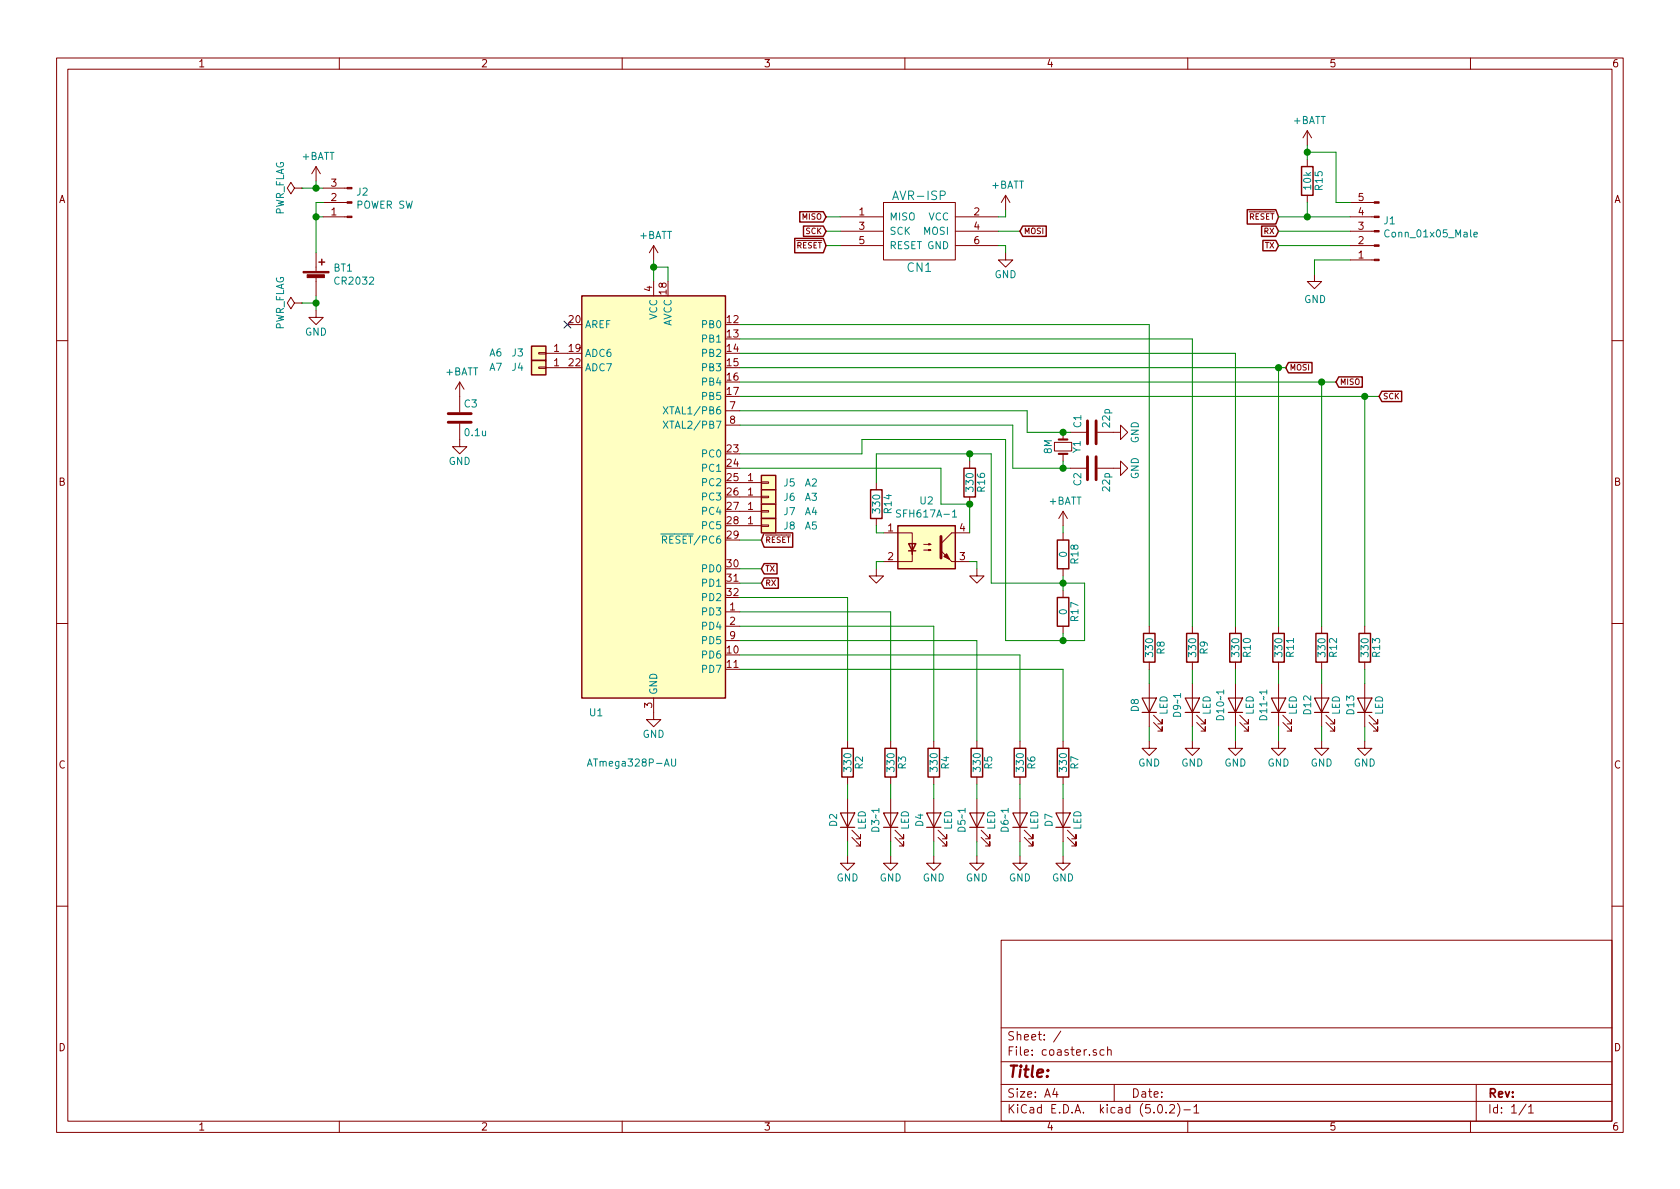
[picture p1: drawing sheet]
EESchema Schematic File Version 4
LIBS:coaster-cache
EELAYER 26 0
EELAYER END
$Descr A4 11693 8268
encoding utf-8
Sheet 1 1
Title ""
Date ""
Rev ""
Comp ""
Comment1 ""
Comment2 ""
Comment3 ""
Comment4 ""
$EndDescr
$Comp
L Device:Crystal_Small Y1
U 1 1
P 7400 3100
F 0 "Y1" H 7400 3200 50  0000 C CNN
F 1 "8M" H 7400 3000 50  0000 C CNN
F 2 "Crystals:Crystal_SMD_EuroQuartz_MQ2-2pin_7.0x5.0mm" H 7400 3100 50  0001 C CNN
F 3 "" H 7400 3100 50  0001 C CNN
	1    7400 3100
	0    1    1    0   
$EndComp
Wire Wire Line
	7150 3000 7400 3000
Wire Wire Line
	7400 3250 7400 3200
$Comp
L Device:C C2
U 1 1
P 7600 3250
F 0 "C2" H 7625 3350 50  0000 L CNN
F 1 "22p" H 7625 3150 50  0000 L CNN
F 2 "Capacitors_SMD:C_0603_HandSoldering" H 7638 3100 50  0001 C CNN
F 3 "" H 7600 3250 50  0001 C CNN
	1    7600 3250
	0    -1   1    0   
$EndComp
$Comp
L Device:C C1
U 1 1
P 7600 3000
F 0 "C1" H 7625 3100 50  0000 L CNN
F 1 "22p" H 7625 2900 50  0000 L CNN
F 2 "Capacitors_SMD:C_0603_HandSoldering" H 7638 2850 50  0001 C CNN
F 3 "" H 7600 3000 50  0001 C CNN
	1    7600 3000
	0    -1   -1   0   
$EndComp
Connection ~ 7400 3250
Connection ~ 7400 3000
$Comp
L power:GND #PWR010
U 1 1
P 7750 3250
F 0 "#PWR010" H 7750 3000 50  0001 C CNN
F 1 "GND" H 7750 3100 50  0000 C CNN
F 2 "" H 7750 3250 50  0001 C CNN
F 3 "" H 7750 3250 50  0001 C CNN
	1    7750 3250
	0    -1   -1   0   
$EndComp
$Comp
L power:GND #PWR011
U 1 1
P 7750 3000
F 0 "#PWR011" H 7750 2750 50  0001 C CNN
F 1 "GND" H 7750 2850 50  0000 C CNN
F 2 "" H 7750 3000 50  0001 C CNN
F 3 "" H 7750 3000 50  0001 C CNN
	1    7750 3000
	0    -1   -1   0   
$EndComp
$Comp
L Device:R R3
U 1 1
P 6200 5300
F 0 "R3" V 6280 5300 50  0000 C CNN
F 1 "330" V 6200 5300 50  0000 C CNN
F 2 "Resistors_SMD:R_0603_HandSoldering" V 6130 5300 50  0001 C CNN
F 3 "" H 6200 5300 50  0001 C CNN
	1    6200 5300
	1    0    0    -1  
$EndComp
$Comp
L Device:LED D3~~1
U 1 1
P 6200 5700
F 0 "D3~~1" H 6200 5800 50  0000 C CNN
F 1 "LED" H 6200 5600 50  0000 C CNN
F 2 "LEDs:LED_0603_HandSoldering" H 6200 5700 50  0001 C CNN
F 3 "" H 6200 5700 50  0001 C CNN
	1    6200 5700
	0    -1   -1   0   
$EndComp
$Comp
L power:GND #PWR014
U 1 1
P 6200 5950
F 0 "#PWR014" H 6200 5700 50  0001 C CNN
F 1 "GND" H 6200 5800 50  0000 C CNN
F 2 "" H 6200 5950 50  0001 C CNN
F 3 "" H 6200 5950 50  0001 C CNN
	1    6200 5950
	1    0    0    -1  
$EndComp
Wire Wire Line
	6200 5950 6200 5850
Wire Wire Line
	6200 5550 6200 5450
$Comp
L mylib:AVR-ISP CN1
U 1 1
P 6300 1750
F 0 "CN1" H 6400 1650 60  0000 C CNN
F 1 "AVR-ISP" H 6400 2150 60  0000 C CNN
F 2 "Pin_Headers:Pin_Header_Straight_2x03_Pitch2.54mm" H 6300 1750 60  0001 C CNN
F 3 "" H 6300 1750 60  0000 C CNN
	1    6300 1750
	1    0    0    -1  
$EndComp
Wire Wire Line
	5150 2550 8900 2550
Wire Wire Line
	7100 1600 6950 1600
Wire Wire Line
	5850 1700 5750 1700
Wire Wire Line
	5850 1600 5750 1600
Wire Wire Line
	9600 2750 9500 2750
Wire Wire Line
	5850 1500 5750 1500
Wire Wire Line
	9300 2650 9200 2650
$Comp
L power:GND #PWR015
U 1 1
P 7000 1750
F 0 "#PWR015" H 7000 1500 50  0001 C CNN
F 1 "GND" H 7000 1600 50  0000 C CNN
F 2 "" H 7000 1750 50  0001 C CNN
F 3 "" H 7000 1750 50  0001 C CNN
	1    7000 1750
	1    0    0    -1  
$EndComp
Wire Wire Line
	7000 1750 7000 1700
Wire Wire Line
	7000 1700 6950 1700
Wire Wire Line
	6950 1500 7000 1500
Wire Wire Line
	7000 1500 7000 1450
$Comp
L Device:R R5
U 1 1
P 6800 5300
F 0 "R5" V 6880 5300 50  0000 C CNN
F 1 "330" V 6800 5300 50  0000 C CNN
F 2 "Resistors_SMD:R_0603_HandSoldering" V 6730 5300 50  0001 C CNN
F 3 "" H 6800 5300 50  0001 C CNN
	1    6800 5300
	1    0    0    -1  
$EndComp
$Comp
L Device:LED D5~~1
U 1 1
P 6800 5700
F 0 "D5~~1" H 6800 5800 50  0000 C CNN
F 1 "LED" H 6800 5600 50  0000 C CNN
F 2 "LEDs:LED_0603_HandSoldering" H 6800 5700 50  0001 C CNN
F 3 "" H 6800 5700 50  0001 C CNN
	1    6800 5700
	0    -1   -1   0   
$EndComp
$Comp
L power:GND #PWR019
U 1 1
P 6800 5950
F 0 "#PWR019" H 6800 5700 50  0001 C CNN
F 1 "GND" H 6800 5800 50  0000 C CNN
F 2 "" H 6800 5950 50  0001 C CNN
F 3 "" H 6800 5950 50  0001 C CNN
	1    6800 5950
	1    0    0    -1  
$EndComp
Wire Wire Line
	6800 5950 6800 5850
Wire Wire Line
	6800 5550 6800 5450
$Comp
L Device:R R4
U 1 1
P 6500 5300
F 0 "R4" V 6580 5300 50  0000 C CNN
F 1 "330" V 6500 5300 50  0000 C CNN
F 2 "Resistors_SMD:R_0603_HandSoldering" V 6430 5300 50  0001 C CNN
F 3 "" H 6500 5300 50  0001 C CNN
	1    6500 5300
	1    0    0    -1  
$EndComp
$Comp
L Device:LED D4
U 1 1
P 6500 5700
F 0 "D4" H 6500 5800 50  0000 C CNN
F 1 "LED" H 6500 5600 50  0000 C CNN
F 2 "LEDs:LED_0603_HandSoldering" H 6500 5700 50  0001 C CNN
F 3 "" H 6500 5700 50  0001 C CNN
	1    6500 5700
	0    -1   -1   0   
$EndComp
$Comp
L power:GND #PWR021
U 1 1
P 6500 5950
F 0 "#PWR021" H 6500 5700 50  0001 C CNN
F 1 "GND" H 6500 5800 50  0000 C CNN
F 2 "" H 6500 5950 50  0001 C CNN
F 3 "" H 6500 5950 50  0001 C CNN
	1    6500 5950
	1    0    0    -1  
$EndComp
Wire Wire Line
	6500 5950 6500 5850
Wire Wire Line
	6500 5550 6500 5450
$Comp
L Device:R R2
U 1 1
P 5900 5300
F 0 "R2" V 5980 5300 50  0000 C CNN
F 1 "330" V 5900 5300 50  0000 C CNN
F 2 "Resistors_SMD:R_0603_HandSoldering" V 5830 5300 50  0001 C CNN
F 3 "" H 5900 5300 50  0001 C CNN
	1    5900 5300
	1    0    0    -1  
$EndComp
$Comp
L Device:LED D2
U 1 1
P 5900 5700
F 0 "D2" H 5900 5800 50  0000 C CNN
F 1 "LED" H 5900 5600 50  0000 C CNN
F 2 "LEDs:LED_0603_HandSoldering" H 5900 5700 50  0001 C CNN
F 3 "" H 5900 5700 50  0001 C CNN
	1    5900 5700
	0    -1   -1   0   
$EndComp
$Comp
L power:GND #PWR023
U 1 1
P 5900 5950
F 0 "#PWR023" H 5900 5700 50  0001 C CNN
F 1 "GND" H 5900 5800 50  0000 C CNN
F 2 "" H 5900 5950 50  0001 C CNN
F 3 "" H 5900 5950 50  0001 C CNN
	1    5900 5950
	1    0    0    -1  
$EndComp
Wire Wire Line
	5900 5950 5900 5850
Wire Wire Line
	5900 5550 5900 5450
$Comp
L Device:C C3
U 1 1
P 3200 2900
F 0 "C3" H 3225 3000 50  0000 L CNN
F 1 "0.1u" H 3225 2800 50  0000 L CNN
F 2 "Capacitors_SMD:C_0603_HandSoldering" H 3238 2750 50  0001 C CNN
F 3 "" H 3200 2900 50  0001 C CNN
	1    3200 2900
	1    0    0    -1  
$EndComp
$Comp
L power:GND #PWR031
U 1 1
P 3200 3050
F 0 "#PWR031" H 3200 2800 50  0001 C CNN
F 1 "GND" H 3200 2900 50  0000 C CNN
F 2 "" H 3200 3050 50  0001 C CNN
F 3 "" H 3200 3050 50  0001 C CNN
	1    3200 3050
	1    0    0    -1  
$EndComp
Wire Wire Line
	7400 3250 7450 3250
Wire Wire Line
	7400 3000 7450 3000
Wire Wire Line
	5150 3750 5300 3750
$Comp
L power:GND #PWR0101
U 1 1
P 4550 4950
F 0 "#PWR0101" H 4550 4700 50  0001 C CNN
F 1 "GND" H 4550 4800 50  0000 C CNN
F 2 "" H 4550 4950 50  0001 C CNN
F 3 "" H 4550 4950 50  0001 C CNN
	1    4550 4950
	1    0    0    -1  
$EndComp
$Comp
L power:+BATT #PWR0102
U 1 1
P 4550 1800
F 0 "#PWR0102" H 4550 1650 50  0001 C CNN
F 1 "+BATT" H 4565 1973 50  0000 C CNN
F 2 "" H 4550 1800 50  0001 C CNN
F 3 "" H 4550 1800 50  0001 C CNN
	1    4550 1800
	1    0    0    -1  
$EndComp
Wire Wire Line
	4550 1800 4550 1850
Wire Wire Line
	4550 1850 4650 1850
Wire Wire Line
	4650 1850 4650 1950
Connection ~ 4550 1850
Wire Wire Line
	4550 1850 4550 1950
$Comp
L power:+BATT #PWR0103
U 1 1
P 3200 2750
F 0 "#PWR0103" H 3200 2600 50  0001 C CNN
F 1 "+BATT" H 3215 2923 50  0000 C CNN
F 2 "" H 3200 2750 50  0001 C CNN
F 3 "" H 3200 2750 50  0001 C CNN
	1    3200 2750
	1    0    0    -1  
$EndComp
$Comp
L coaster-rescue:ATmega328P-AU-MCU_Microchip_ATmega U1
U 1 1
P 4550 3450
F 0 "U1" H 4150 1950 50  0000 C CNN
F 1 "ATmega328P-AU" H 4400 1600 50  0000 C CNN
F 2 "Housings_QFP:TQFP-32_7x7mm_Pitch0.8mm" H 4550 3450 50  0001 C CIN
F 3 "http://ww1.microchip.com/downloads/en/DeviceDoc/ATmega328_P%20AVR%20MCU%20with%20picoPower%20Technology%20Data%20Sheet%2040001984A.pdf" H 4550 3450 50  0001 C CNN
	1    4550 3450
	1    0    0    -1  
$EndComp
$Comp
L power:GND #PWR0104
U 1 1
P 9150 1900
F 0 "#PWR0104" H 9150 1650 50  0001 C CNN
F 1 "GND" H 9155 1727 50  0000 C CNN
F 2 "" H 9150 1900 50  0001 C CNN
F 3 "" H 9150 1900 50  0001 C CNN
	1    9150 1900
	1    0    0    -1  
$EndComp
Wire Wire Line
	9150 1900 9150 1800
Wire Wire Line
	9150 1800 9400 1800
Wire Wire Line
	5150 4050 5300 4050
Wire Wire Line
	5300 3950 5150 3950
Text GLabel 8900 1500 0    39   Input ~ 0
~RESET
Text GLabel 5300 3750 2    39   Input ~ 0
~RESET
Text GLabel 5750 1700 0    39   Input ~ 0
~RESET
Wire Wire Line
	8900 1500 9100 1500
$Comp
L Device:R R15
U 1 1
P 9100 1250
F 0 "R15" V 9180 1250 50  0000 C CNN
F 1 "10k" V 9100 1250 50  0000 C CNN
F 2 "Resistors_SMD:R_0603_HandSoldering" V 9030 1250 50  0001 C CNN
F 3 "" H 9100 1250 50  0001 C CNN
	1    9100 1250
	1    0    0    -1  
$EndComp
Wire Wire Line
	9100 1400 9100 1500
Connection ~ 9100 1500
Wire Wire Line
	9100 1500 9400 1500
$Comp
L power:+BATT #PWR0105
U 1 1
P 9100 1000
F 0 "#PWR0105" H 9100 850 50  0001 C CNN
F 1 "+BATT" H 9115 1173 50  0000 C CNN
F 2 "" H 9100 1000 50  0001 C CNN
F 3 "" H 9100 1000 50  0001 C CNN
	1    9100 1000
	1    0    0    -1  
$EndComp
Wire Wire Line
	9100 1000 9100 1050
$Comp
L power:+BATT #PWR0106
U 1 1
P 7000 1450
F 0 "#PWR0106" H 7000 1300 50  0001 C CNN
F 1 "+BATT" H 7015 1623 50  0000 C CNN
F 2 "" H 7000 1450 50  0001 C CNN
F 3 "" H 7000 1450 50  0001 C CNN
	1    7000 1450
	1    0    0    -1  
$EndComp
Text GLabel 8900 1600 0    39   Input ~ 0
RX
Text GLabel 8900 1700 0    39   Input ~ 0
TX
Wire Wire Line
	8900 1600 9400 1600
Wire Wire Line
	8900 1700 9400 1700
Text GLabel 5300 3950 2    39   Input ~ 0
TX
Text GLabel 5300 4050 2    39   Input ~ 0
RX
NoConn ~ 3950 2250
Text GLabel 5750 1500 0    39   Input ~ 0
MISO
Text GLabel 9300 2650 2    39   Input ~ 0
MISO
Text GLabel 5750 1600 0    39   Input ~ 0
SCK
Text GLabel 9600 2750 2    39   Input ~ 0
SCK
Text GLabel 7100 1600 2    39   Input ~ 0
MOSI
Text GLabel 8950 2550 2    39   Input ~ 0
MOSI
Wire Wire Line
	5900 4150 5150 4150
Wire Wire Line
	5900 4150 5900 5150
Wire Wire Line
	6200 4250 6200 5150
Wire Wire Line
	5150 4350 6500 4350
Wire Wire Line
	6500 4350 6500 5150
Wire Wire Line
	5150 4450 6800 4450
Wire Wire Line
	6800 4450 6800 5150
Wire Wire Line
	7100 4550 7100 5150
$Comp
L Device:R R6
U 1 1
P 7100 5300
F 0 "R6" V 7180 5300 50  0000 C CNN
F 1 "330" V 7100 5300 50  0000 C CNN
F 2 "Resistors_SMD:R_0603_HandSoldering" V 7030 5300 50  0001 C CNN
F 3 "" H 7100 5300 50  0001 C CNN
	1    7100 5300
	1    0    0    -1  
$EndComp
$Comp
L Device:LED D6~~1
U 1 1
P 7100 5700
F 0 "D6~~1" H 7100 5800 50  0000 C CNN
F 1 "LED" H 7100 5600 50  0000 C CNN
F 2 "LEDs:LED_0603_HandSoldering" H 7100 5700 50  0001 C CNN
F 3 "" H 7100 5700 50  0001 C CNN
	1    7100 5700
	0    -1   -1   0   
$EndComp
$Comp
L power:GND #PWR0107
U 1 1
P 7100 5950
F 0 "#PWR0107" H 7100 5700 50  0001 C CNN
F 1 "GND" H 7100 5800 50  0000 C CNN
F 2 "" H 7100 5950 50  0001 C CNN
F 3 "" H 7100 5950 50  0001 C CNN
	1    7100 5950
	1    0    0    -1  
$EndComp
Wire Wire Line
	7100 5950 7100 5850
Wire Wire Line
	7100 5550 7100 5450
Wire Wire Line
	5150 4550 7100 4550
Wire Wire Line
	5150 4650 7400 4650
Wire Wire Line
	7400 4650 7400 5150
$Comp
L Device:R R10
U 1 1
P 8600 4500
F 0 "R10" V 8680 4500 50  0000 C CNN
F 1 "330" V 8600 4500 50  0000 C CNN
F 2 "Resistors_SMD:R_0603_HandSoldering" V 8530 4500 50  0001 C CNN
F 3 "" H 8600 4500 50  0001 C CNN
	1    8600 4500
	1    0    0    -1  
$EndComp
$Comp
L Device:LED D9~~1
U 1 1
P 8300 4900
F 0 "D9~~1" H 8300 5000 50  0000 C CNN
F 1 "LED" H 8300 4800 50  0000 C CNN
F 2 "LEDs:LED_0603_HandSoldering" H 8300 4900 50  0001 C CNN
F 3 "" H 8300 4900 50  0001 C CNN
	1    8300 4900
	0    -1   -1   0   
$EndComp
$Comp
L power:GND #PWR03
U 1 1
P 8300 5150
F 0 "#PWR03" H 8300 4900 50  0001 C CNN
F 1 "GND" H 8300 5000 50  0000 C CNN
F 2 "" H 8300 5150 50  0001 C CNN
F 3 "" H 8300 5150 50  0001 C CNN
	1    8300 5150
	1    0    0    -1  
$EndComp
Wire Wire Line
	8300 5150 8300 5050
Wire Wire Line
	8300 4750 8300 4650
$Comp
L Device:R R12
U 1 1
P 9200 4500
F 0 "R12" V 9280 4500 50  0000 C CNN
F 1 "330" V 9200 4500 50  0000 C CNN
F 2 "Resistors_SMD:R_0603_HandSoldering" V 9130 4500 50  0001 C CNN
F 3 "" H 9200 4500 50  0001 C CNN
	1    9200 4500
	1    0    0    -1  
$EndComp
$Comp
L Device:LED D11~~1
U 1 1
P 8900 4900
F 0 "D11~~1" H 8900 5000 50  0000 C CNN
F 1 "LED" H 8900 4800 50  0000 C CNN
F 2 "LEDs:LED_0603_HandSoldering" H 8900 4900 50  0001 C CNN
F 3 "" H 8900 4900 50  0001 C CNN
	1    8900 4900
	0    -1   -1   0   
$EndComp
$Comp
L power:GND #PWR05
U 1 1
P 8900 5150
F 0 "#PWR05" H 8900 4900 50  0001 C CNN
F 1 "GND" H 8900 5000 50  0000 C CNN
F 2 "" H 8900 5150 50  0001 C CNN
F 3 "" H 8900 5150 50  0001 C CNN
	1    8900 5150
	1    0    0    -1  
$EndComp
Wire Wire Line
	8900 5150 8900 5050
Wire Wire Line
	8900 4750 8900 4650
$Comp
L Device:R R11
U 1 1
P 8900 4500
F 0 "R11" V 8980 4500 50  0000 C CNN
F 1 "330" V 8900 4500 50  0000 C CNN
F 2 "Resistors_SMD:R_0603_HandSoldering" V 8830 4500 50  0001 C CNN
F 3 "" H 8900 4500 50  0001 C CNN
	1    8900 4500
	1    0    0    -1  
$EndComp
$Comp
L Device:LED D10~~1
U 1 1
P 8600 4900
F 0 "D10~~1" H 8600 5000 50  0000 C CNN
F 1 "LED" H 8600 4800 50  0000 C CNN
F 2 "LEDs:LED_0603_HandSoldering" H 8600 4900 50  0001 C CNN
F 3 "" H 8600 4900 50  0001 C CNN
	1    8600 4900
	0    -1   -1   0   
$EndComp
$Comp
L power:GND #PWR04
U 1 1
P 8600 5150
F 0 "#PWR04" H 8600 4900 50  0001 C CNN
F 1 "GND" H 8600 5000 50  0000 C CNN
F 2 "" H 8600 5150 50  0001 C CNN
F 3 "" H 8600 5150 50  0001 C CNN
	1    8600 5150
	1    0    0    -1  
$EndComp
Wire Wire Line
	8600 5150 8600 5050
Wire Wire Line
	8600 4750 8600 4650
$Comp
L Device:R R9
U 1 1
P 8300 4500
F 0 "R9" V 8380 4500 50  0000 C CNN
F 1 "330" V 8300 4500 50  0000 C CNN
F 2 "Resistors_SMD:R_0603_HandSoldering" V 8230 4500 50  0001 C CNN
F 3 "" H 8300 4500 50  0001 C CNN
	1    8300 4500
	1    0    0    -1  
$EndComp
$Comp
L Device:LED D8
U 1 1
P 8000 4900
F 0 "D8" H 8000 5000 50  0000 C CNN
F 1 "LED" H 8000 4800 50  0000 C CNN
F 2 "LEDs:LED_0603_HandSoldering" H 8000 4900 50  0001 C CNN
F 3 "" H 8000 4900 50  0001 C CNN
	1    8000 4900
	0    -1   -1   0   
$EndComp
$Comp
L power:GND #PWR02
U 1 1
P 8000 5150
F 0 "#PWR02" H 8000 4900 50  0001 C CNN
F 1 "GND" H 8000 5000 50  0000 C CNN
F 2 "" H 8000 5150 50  0001 C CNN
F 3 "" H 8000 5150 50  0001 C CNN
	1    8000 5150
	1    0    0    -1  
$EndComp
Wire Wire Line
	8000 5150 8000 5050
Wire Wire Line
	8000 4750 8000 4650
$Comp
L Device:LED D7
U 1 1
P 7400 5700
F 0 "D7" H 7400 5800 50  0000 C CNN
F 1 "LED" H 7400 5600 50  0000 C CNN
F 2 "LEDs:LED_0603_HandSoldering" H 7400 5700 50  0001 C CNN
F 3 "" H 7400 5700 50  0001 C CNN
	1    7400 5700
	0    -1   -1   0   
$EndComp
$Comp
L power:GND #PWR01
U 1 1
P 7400 5950
F 0 "#PWR01" H 7400 5700 50  0001 C CNN
F 1 "GND" H 7400 5800 50  0000 C CNN
F 2 "" H 7400 5950 50  0001 C CNN
F 3 "" H 7400 5950 50  0001 C CNN
	1    7400 5950
	1    0    0    -1  
$EndComp
Wire Wire Line
	7400 5950 7400 5850
Wire Wire Line
	7400 5550 7400 5450
$Comp
L Device:R R8
U 1 1
P 8000 4500
F 0 "R8" V 8080 4500 50  0000 C CNN
F 1 "330" V 8000 4500 50  0000 C CNN
F 2 "Resistors_SMD:R_0603_HandSoldering" V 7930 4500 50  0001 C CNN
F 3 "" H 8000 4500 50  0001 C CNN
	1    8000 4500
	1    0    0    -1  
$EndComp
$Comp
L Device:R R7
U 1 1
P 7400 5300
F 0 "R7" V 7480 5300 50  0000 C CNN
F 1 "330" V 7400 5300 50  0000 C CNN
F 2 "Resistors_SMD:R_0603_HandSoldering" V 7330 5300 50  0001 C CNN
F 3 "" H 7400 5300 50  0001 C CNN
	1    7400 5300
	1    0    0    -1  
$EndComp
$Comp
L Device:LED D12
U 1 1
P 9200 4900
F 0 "D12" H 9200 5000 50  0000 C CNN
F 1 "LED" H 9200 4800 50  0000 C CNN
F 2 "LEDs:LED_0603_HandSoldering" H 9200 4900 50  0001 C CNN
F 3 "" H 9200 4900 50  0001 C CNN
	1    9200 4900
	0    -1   -1   0   
$EndComp
$Comp
L power:GND #PWR06
U 1 1
P 9200 5150
F 0 "#PWR06" H 9200 4900 50  0001 C CNN
F 1 "GND" H 9200 5000 50  0000 C CNN
F 2 "" H 9200 5150 50  0001 C CNN
F 3 "" H 9200 5150 50  0001 C CNN
	1    9200 5150
	1    0    0    -1  
$EndComp
Wire Wire Line
	9200 5150 9200 5050
Wire Wire Line
	9200 4750 9200 4650
Wire Wire Line
	8000 2250 5150 2250
Wire Wire Line
	8000 2250 8000 4350
Wire Wire Line
	8300 2350 8300 4350
Wire Wire Line
	8600 2450 8600 4350
$Comp
L Connector:Conn_01x05_Male J1
U 1 1
P 9600 1600
F 0 "J1" H 9573 1530 50  0000 R CNN
F 1 "Conn_01x05_Male" H 9573 1621 50  0000 R CNN
F 2 "Pin_Headers:Pin_Header_Straight_1x05_Pitch2.54mm" H 9600 1600 50  0001 C CNN
F 3 "~" H 9600 1600 50  0001 C CNN
	1    9600 1600
	-1   0    0    1   
$EndComp
Wire Wire Line
	9100 1050 9300 1050
Wire Wire Line
	9300 1050 9300 1400
Wire Wire Line
	9300 1400 9400 1400
Connection ~ 9100 1050
Wire Wire Line
	9100 1050 9100 1100
$Comp
L Device:R R13
U 1 1
P 9500 4500
F 0 "R13" V 9580 4500 50  0000 C CNN
F 1 "330" V 9500 4500 50  0000 C CNN
F 2 "Resistors_SMD:R_0603_HandSoldering" V 9430 4500 50  0001 C CNN
F 3 "" H 9500 4500 50  0001 C CNN
	1    9500 4500
	1    0    0    -1  
$EndComp
$Comp
L Device:LED D13
U 1 1
P 9500 4900
F 0 "D13" H 9500 5000 50  0000 C CNN
F 1 "LED" H 9500 4800 50  0000 C CNN
F 2 "LEDs:LED_0603_HandSoldering" H 9500 4900 50  0001 C CNN
F 3 "" H 9500 4900 50  0001 C CNN
	1    9500 4900
	0    -1   -1   0   
$EndComp
$Comp
L power:GND #PWR016
U 1 1
P 9500 5150
F 0 "#PWR016" H 9500 4900 50  0001 C CNN
F 1 "GND" H 9500 5000 50  0000 C CNN
F 2 "" H 9500 5150 50  0001 C CNN
F 3 "" H 9500 5150 50  0001 C CNN
	1    9500 5150
	1    0    0    -1  
$EndComp
Wire Wire Line
	9500 5150 9500 5050
Wire Wire Line
	9500 4750 9500 4650
Wire Wire Line
	9500 2750 9500 4350
Connection ~ 9500 2750
Wire Wire Line
	9500 2750 5150 2750
Wire Wire Line
	9200 2650 9200 4350
Connection ~ 9200 2650
Wire Wire Line
	9200 2650 5150 2650
Connection ~ 8900 2550
Wire Wire Line
	8900 2550 8950 2550
Wire Wire Line
	8900 2550 8900 4350
Wire Wire Line
	8300 2350 5150 2350
Wire Wire Line
	5150 2450 8600 2450
Wire Wire Line
	6200 4250 5150 4250
$Comp
L Connector:Conn_01x03_Male J2
U 1 1
P 2450 1400
F 0 "J2" H 2423 1330 50  0000 R CNN
F 1 "POWER SW" H 2423 1421 50  0000 R CNN
F 2 "Pin_Headers:Pin_Header_Straight_1x03_Pitch2.54mm" H 2450 1400 50  0001 C CNN
F 3 "~" H 2450 1400 50  0001 C CNN
	1    2450 1400
	-1   0    0    1   
$EndComp
$Comp
L power:+BATT #PWR07
U 1 1
P 2200 1250
F 0 "#PWR07" H 2200 1100 50  0001 C CNN
F 1 "+BATT" H 2215 1423 50  0000 C CNN
F 2 "" H 2200 1250 50  0001 C CNN
F 3 "" H 2200 1250 50  0001 C CNN
	1    2200 1250
	1    0    0    -1  
$EndComp
Wire Wire Line
	2200 1250 2200 1300
Wire Wire Line
	2200 1300 2250 1300
$Comp
L Device:Battery_Cell BT1
U 1 1
P 2200 1950
F 0 "BT1" H 2318 2046 50  0000 L CNN
F 1 "CR2032" H 2318 1955 50  0000 L CNN
F 2 "Battery_Holders:Keystone_1058_1x2032-CoinCell" V 2200 2010 50  0001 C CNN
F 3 "~" V 2200 2010 50  0001 C CNN
	1    2200 1950
	1    0    0    -1  
$EndComp
Wire Wire Line
	2200 1750 2200 1500
Wire Wire Line
	2200 1400 2250 1400
Wire Wire Line
	2250 1500 2200 1500
Connection ~ 2200 1500
Wire Wire Line
	2200 1500 2200 1400
$Comp
L power:GND #PWR08
U 1 1
P 2200 2150
F 0 "#PWR08" H 2200 1900 50  0001 C CNN
F 1 "GND" H 2200 2000 50  0000 C CNN
F 2 "" H 2200 2150 50  0001 C CNN
F 3 "" H 2200 2150 50  0001 C CNN
	1    2200 2150
	1    0    0    -1  
$EndComp
Wire Wire Line
	2200 2150 2200 2100
$Comp
L power:PWR_FLAG #FLG02
U 1 1
P 2100 2100
F 0 "#FLG02" H 2100 2175 50  0001 C CNN
F 1 "PWR_FLAG" H 2100 2250 50  0000 C CNN
F 2 "" H 2100 2100 50  0001 C CNN
F 3 "" H 2100 2100 50  0001 C CNN
	1    2100 2100
	0    -1   -1   0   
$EndComp
Wire Wire Line
	2100 2100 2200 2100
Connection ~ 2200 2100
Wire Wire Line
	2200 2100 2200 2050
$Comp
L power:PWR_FLAG #FLG01
U 1 1
P 2100 1300
F 0 "#FLG01" H 2100 1375 50  0001 C CNN
F 1 "PWR_FLAG" H 2100 1450 50  0000 C CNN
F 2 "" H 2100 1300 50  0001 C CNN
F 3 "" H 2100 1300 50  0001 C CNN
	1    2100 1300
	0    -1   -1   0   
$EndComp
Wire Wire Line
	2100 1300 2200 1300
Connection ~ 2200 1300
Wire Wire Line
	7150 3000 7150 2850
Wire Wire Line
	7150 2850 5150 2850
Wire Wire Line
	5150 2950 7050 2950
Wire Wire Line
	7050 2950 7050 3250
Wire Wire Line
	7050 3250 7400 3250
$Comp
L Isolator:SFH617A-1 U2
U 1 1
P 6450 3800
F 0 "U2" H 6450 4125 50  0000 C CNN
F 1 "SFH617A-1" H 6450 4034 50  0000 C CNN
F 2 "NJL5901:NJK5901AR1" H 6250 3600 50  0001 L CIN
F 3 "http://www.vishay.com/docs/83740/sfh617a.pdf" H 6450 3800 50  0001 L CNN
	1    6450 3800
	1    0    0    -1  
$EndComp
$Comp
L Device:R R16
U 1 1
P 6750 3350
F 0 "R16" V 6830 3350 50  0000 C CNN
F 1 "330" V 6750 3350 50  0000 C CNN
F 2 "Resistors_SMD:R_0603_HandSoldering" V 6680 3350 50  0001 C CNN
F 3 "" H 6750 3350 50  0001 C CNN
	1    6750 3350
	1    0    0    -1  
$EndComp
$Comp
L Device:R R14
U 1 1
P 6100 3500
F 0 "R14" V 6180 3500 50  0000 C CNN
F 1 "330" V 6100 3500 50  0000 C CNN
F 2 "Resistors_SMD:R_0603_HandSoldering" V 6030 3500 50  0001 C CNN
F 3 "" H 6100 3500 50  0001 C CNN
	1    6100 3500
	1    0    0    -1  
$EndComp
Wire Wire Line
	6100 3650 6100 3700
Wire Wire Line
	6100 3700 6150 3700
Wire Wire Line
	6750 3500 6750 3700
Wire Wire Line
	6550 3500 6750 3500
Wire Wire Line
	5150 3250 6550 3250
Connection ~ 6750 3500
Wire Wire Line
	6100 3150 6100 3350
Wire Wire Line
	6550 3250 6550 3500
Wire Wire Line
	6750 3200 6750 3150
Wire Wire Line
	6750 3150 6100 3150
$Comp
L power:GND #PWR012
U 1 1
P 6800 3950
F 0 "#PWR012" H 6800 3700 50  0001 C CNN
F 1 "GND" H 6800 3800 50  0001 C CNN
F 2 "" H 6800 3950 50  0001 C CNN
F 3 "" H 6800 3950 50  0001 C CNN
	1    6800 3950
	1    0    0    -1  
$EndComp
Wire Wire Line
	6750 3900 6800 3900
Wire Wire Line
	6800 3900 6800 3950
$Comp
L power:GND #PWR09
U 1 1
P 6100 3950
F 0 "#PWR09" H 6100 3700 50  0001 C CNN
F 1 "GND" H 6100 3800 50  0001 C CNN
F 2 "" H 6100 3950 50  0001 C CNN
F 3 "" H 6100 3950 50  0001 C CNN
	1    6100 3950
	1    0    0    -1  
$EndComp
Wire Wire Line
	6100 3950 6100 3900
Wire Wire Line
	6100 3900 6150 3900
$Comp
L Connector_Generic:Conn_01x01 J5
U 1 1
P 5350 3350
F 0 "J5" H 5450 3350 50  0000 L CNN
F 1 "A2" H 5600 3350 50  0000 L CNN
F 2 "Measurement_Points:Measurement_Point_Square-SMD-Pad_Big" H 5350 3350 50  0001 C CNN
F 3 "~" H 5350 3350 50  0001 C CNN
	1    5350 3350
	1    0    0    -1  
$EndComp
$Comp
L power:+BATT #PWR013
U 1 1
P 7400 3650
F 0 "#PWR013" H 7400 3500 50  0001 C CNN
F 1 "+BATT" H 7415 3823 50  0000 C CNN
F 2 "" H 7400 3650 50  0001 C CNN
F 3 "" H 7400 3650 50  0001 C CNN
	1    7400 3650
	1    0    0    -1  
$EndComp
$Comp
L Connector_Generic:Conn_01x01 J6
U 1 1
P 5350 3450
F 0 "J6" H 5450 3450 50  0000 L CNN
F 1 "A3" H 5600 3450 50  0000 L CNN
F 2 "Measurement_Points:Measurement_Point_Square-SMD-Pad_Big" H 5350 3450 50  0001 C CNN
F 3 "~" H 5350 3450 50  0001 C CNN
	1    5350 3450
	1    0    0    -1  
$EndComp
$Comp
L Connector_Generic:Conn_01x01 J7
U 1 1
P 5350 3550
F 0 "J7" H 5450 3550 50  0000 L CNN
F 1 "A4" H 5600 3550 50  0000 L CNN
F 2 "Measurement_Points:Measurement_Point_Square-SMD-Pad_Big" H 5350 3550 50  0001 C CNN
F 3 "~" H 5350 3550 50  0001 C CNN
	1    5350 3550
	1    0    0    -1  
$EndComp
$Comp
L Connector_Generic:Conn_01x01 J8
U 1 1
P 5350 3650
F 0 "J8" H 5450 3650 50  0000 L CNN
F 1 "A5" H 5600 3650 50  0000 L CNN
F 2 "Measurement_Points:Measurement_Point_Square-SMD-Pad_Big" H 5350 3650 50  0001 C CNN
F 3 "~" H 5350 3650 50  0001 C CNN
	1    5350 3650
	1    0    0    -1  
$EndComp
$Comp
L Connector_Generic:Conn_01x01 J3
U 1 1
P 3750 2450
F 0 "J3" H 3850 2450 50  0000 L CNN
F 1 "A6" H 4000 2450 50  0000 L CNN
F 2 "Measurement_Points:Measurement_Point_Square-SMD-Pad_Big" H 3750 2450 50  0001 C CNN
F 3 "~" H 3750 2450 50  0001 C CNN
	1    3750 2450
	-1   0    0    1   
$EndComp
$Comp
L Connector_Generic:Conn_01x01 J4
U 1 1
P 3750 2550
F 0 "J4" H 3850 2550 50  0000 L CNN
F 1 "A7" H 4000 2550 50  0000 L CNN
F 2 "Measurement_Points:Measurement_Point_Square-SMD-Pad_Big" H 3750 2550 50  0001 C CNN
F 3 "~" H 3750 2550 50  0001 C CNN
	1    3750 2550
	-1   0    0    1   
$EndComp
Wire Wire Line
	7400 4050 6900 4050
Wire Wire Line
	6900 4050 6900 3150
Wire Wire Line
	6900 3150 6750 3150
Connection ~ 6750 3150
Wire Wire Line
	5150 3150 6000 3150
Wire Wire Line
	6000 3150 6000 3050
Wire Wire Line
	6000 3050 7000 3050
Wire Wire Line
	7000 3050 7000 4450
$Comp
L Device:R R17
U 1 1
P 7400 4250
F 0 "R17" V 7480 4250 50  0000 C CNN
F 1 "0" V 7400 4250 50  0000 C CNN
F 2 "Resistors_SMD:R_0603_HandSoldering" V 7330 4250 50  0001 C CNN
F 3 "" H 7400 4250 50  0001 C CNN
	1    7400 4250
	1    0    0    1   
$EndComp
$Comp
L Device:R R18
U 1 1
P 7400 3850
F 0 "R18" V 7480 3850 50  0000 C CNN
F 1 "0" V 7400 3850 50  0000 C CNN
F 2 "Resistors_SMD:R_0603_HandSoldering" V 7330 3850 50  0001 C CNN
F 3 "" H 7400 3850 50  0001 C CNN
	1    7400 3850
	1    0    0    -1  
$EndComp
Wire Wire Line
	7400 4100 7400 4050
Connection ~ 7400 4050
Wire Wire Line
	7400 4050 7400 4000
Wire Wire Line
	7400 3650 7400 3700
Wire Wire Line
	7400 4450 7400 4400
Wire Wire Line
	7000 4450 7400 4450
Wire Wire Line
	7400 4050 7550 4050
Wire Wire Line
	7550 4450 7400 4450
Wire Wire Line
	7550 4050 7550 4450
Connection ~ 7400 4450
$EndSCHEMATC
